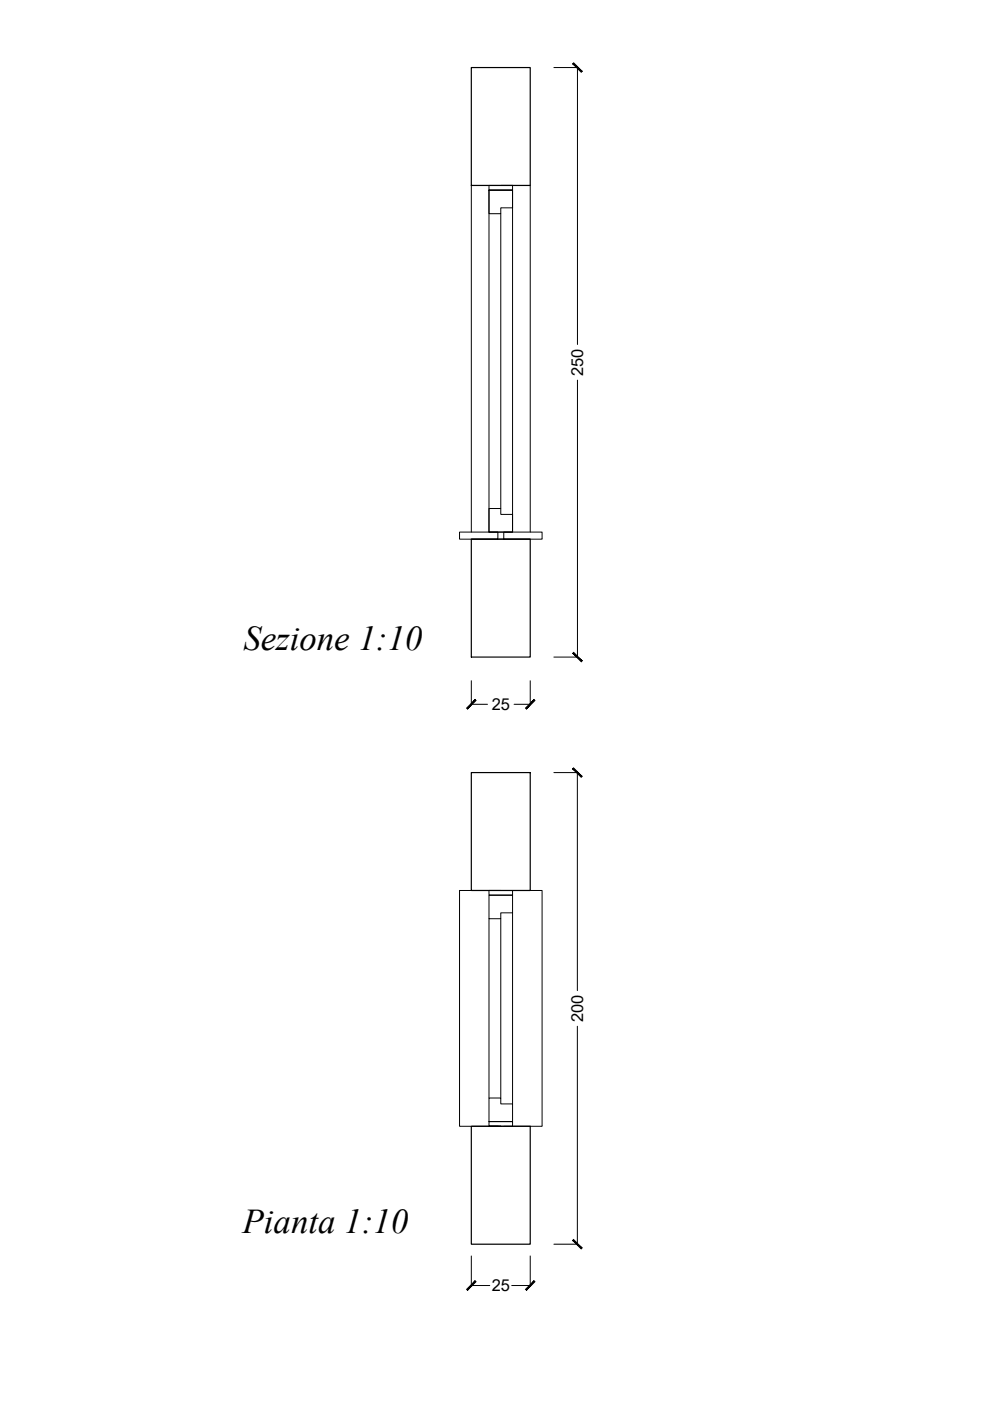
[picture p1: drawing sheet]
<svg xmlns="http://www.w3.org/2000/svg" width="420mm" height="594mm" viewBox="0 0 420 594" stroke-linecap="round" stroke-linejoin="round" font-family="sans-serif">
<!-- layer: LASTRE SEZ -->
<path d="M207.3 80.6h10v7.5h-5v2.5h-5zM207.3 215.6h5v2.5h5v7.5h-10zM194.8 225.6h16.3v3h-16.3zM213.6 225.6h16.2v3h-16.2zM207.3 379.6h10v7.5h-5v2.5h-5zM207.3 465.6h5v2.5h5v7.5h-10z" fill="none" stroke="#000" stroke-width=".42"/>
<!-- layer: quote -->
<path d="M234.8 28.6h10v117.5M244.8 161.2v117.4h-10M199.8 288.7v9.9h6.9M224.8 288.7v9.9h-6.9M234.8 327.6h10v92.5M244.8 435.2v92.4h-10M199.8 532.6v12.5h7.9M224.8 532.6v12.5h-7.8" fill="none" stroke="#000" stroke-width=".42"/>
<!-- layer: 0 -->
<g fill="#000" stroke="#000" stroke-width=".42">
<path d="M242.8 27l3.6 3.6 .4-.3zM243.2 26.7l3.6 3.6-4-3.3z"/>
<path d="M243.2 276.6l-.4 .4 4 3.2zM242.8 277l4 3.2-.4 .4z"/>
<path d="M201.4 296.7l-3.2 3.9 3.6-3.6zM201.4 296.7l-3.2 3.9-.4-.3z"/>
<path d="M222.8 300.3l.4 .3 3.2-3.9zM226.4 296.7l.4 .3-3.6 3.6z"/>
<path d="M242.8 326l3.6 3.6 .4-.4zM243.2 325.6l3.6 3.6-4-3.2z"/>
<path d="M243.2 525.6l-.4 .4 4 3.2zM242.8 526l4 3.2-.4 .4z"/>
<path d="M201.4 543.1l-3.2 4 3.6-3.6zM197.8 546.7l3.6-3.6-3.2 4z"/>
<path d="M222.8 546.7l.4 .4 3.2-4zM226.4 543.1l.4 .4-3.6 3.6z"/>
</g>
<!-- layer: linee proiettate -->
<path d="M207.3 80.6h10v145h-10zM212.3 90.6v125M199.8 225.6v-147h25v147M199.8 228.6h25M211.1 377.6h-16.3v100h16.3M213.6 377.6h16.2v100h-16.2M207.3 389.6v76M212.3 389.6v76M217.3 387.1v81" fill="none" stroke="#000" stroke-width=".42"/>
<!-- layer: CONTROTELAIO SEZ -->
<path d="M207.3 78.6h10h-5h5v2h-10zM207.3 377.6h10v2h-10v-2h5zM207.3 475.6h10v2h-10h5h-5z" fill="none" stroke="#000" stroke-width=".42"/>
<!-- layer: muro -->
<path d="M199.8 28.6h25v50h-25zM199.8 228.6h25v50h-25zM199.8 327.6h25v50h-25zM199.8 477.6h25v50h-25z" fill="none" stroke="#000" stroke-width=".51"/>
<g font-size="14.8">
<text x="103.2" y="275.5">Sezione 1:10</text>
<text x="102.9" y="522.9">Pianta 1:10</text>
</g>
<g font-size="7">
<text x="247.3" y="159.4" transform="rotate(-90 247.3 159.4)">250</text>
<text x="208.5" y="301.1">25</text>
<text x="247.2" y="433.4" transform="rotate(-90 247.2 433.4)">200</text>
<text x="208.5" y="547.6">25</text>
</g>
</svg>
